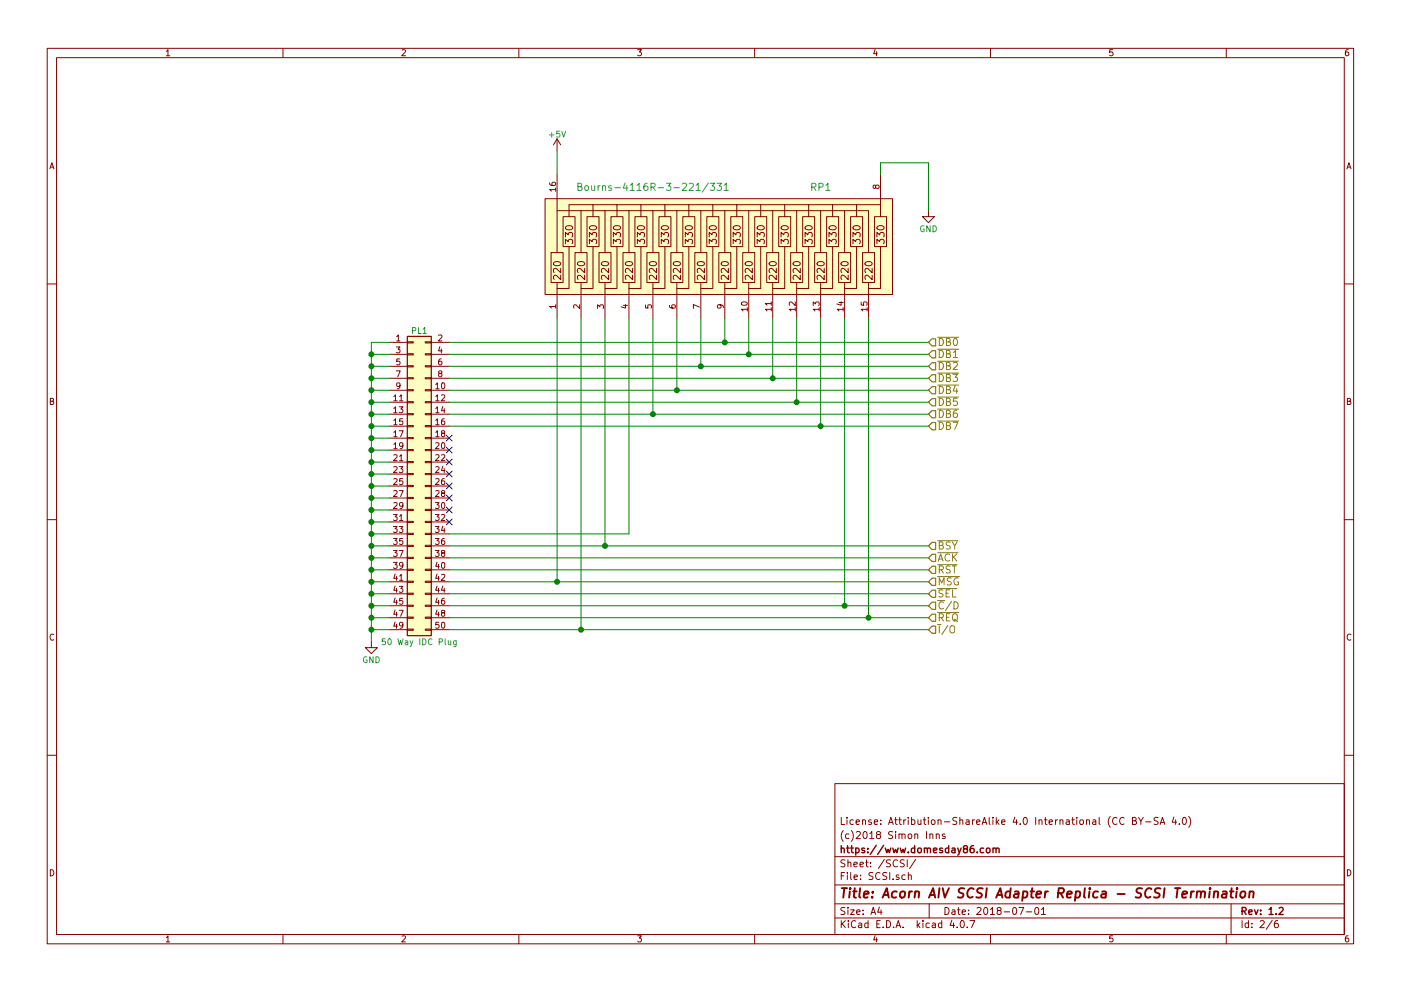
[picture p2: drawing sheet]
EESchema Schematic File Version 2
LIBS:power
LIBS:device
LIBS:switches
LIBS:relays
LIBS:motors
LIBS:transistors
LIBS:conn
LIBS:linear
LIBS:regul
LIBS:74xx
LIBS:cmos4000
LIBS:adc-dac
LIBS:memory
LIBS:xilinx
LIBS:microcontrollers
LIBS:dsp
LIBS:microchip
LIBS:analog_switches
LIBS:motorola
LIBS:texas
LIBS:intel
LIBS:audio
LIBS:interface
LIBS:digital-audio
LIBS:philips
LIBS:display
LIBS:cypress
LIBS:siliconi
LIBS:opto
LIBS:atmel
LIBS:contrib
LIBS:valves
LIBS:74xgxx
LIBS:ac-dc
LIBS:actel
LIBS:allegro
LIBS:Altera
LIBS:analog_devices
LIBS:battery_management
LIBS:bbd
LIBS:bosch
LIBS:brooktre
LIBS:cmos_ieee
LIBS:dc-dc
LIBS:diode
LIBS:elec-unifil
LIBS:ESD_Protection
LIBS:ftdi
LIBS:gennum
LIBS:graphic
LIBS:graphic_symbols
LIBS:hc11
LIBS:infineon
LIBS:intersil
LIBS:ir
LIBS:Lattice
LIBS:leds
LIBS:LEM
LIBS:logic_programmable
LIBS:logo
LIBS:maxim
LIBS:mechanical
LIBS:microchip_dspic33dsc
LIBS:microchip_pic10mcu
LIBS:microchip_pic12mcu
LIBS:microchip_pic16mcu
LIBS:microchip_pic18mcu
LIBS:microchip_pic24mcu
LIBS:microchip_pic32mcu
LIBS:modules
LIBS:motor_drivers
LIBS:msp430
LIBS:nordicsemi
LIBS:nxp
LIBS:nxp_armmcu
LIBS:onsemi
LIBS:Oscillators
LIBS:Power_Management
LIBS:powerint
LIBS:pspice
LIBS:references
LIBS:rfcom
LIBS:RFSolutions
LIBS:sensors
LIBS:silabs
LIBS:stm8
LIBS:stm32
LIBS:supertex
LIBS:transf
LIBS:triac_thyristor
LIBS:ttl_ieee
LIBS:video
LIBS:wiznet
LIBS:Worldsemi
LIBS:Xicor
LIBS:zetex
LIBS:Zilog
LIBS:AIV SCSI Library
LIBS:Acorn AIV SCSI Adapter-cache
EELAYER 25 0
EELAYER END
$Descr A4 11693 8268
encoding utf-8
Sheet 2 6
Title "Acorn AIV SCSI Adapter Replica - SCSI Termination"
Date "2018-07-01"
Rev "1.2"
Comp "https://www.domesday86.com"
Comment1 "(c)2018 Simon Inns"
Comment2 "License: Attribution-ShareAlike 4.0 International (CC BY-SA 4.0)"
Comment3 ""
Comment4 ""
$EndDescr
$Comp
L Bourns-4116R-3-221/331 RP1
U 1 1
P 6050 2050
F 0 "RP1" H 6850 2550 60  0000 C CNN
F 1 "Bourns-4116R-3-221/331" H 5450 2550 60  0000 C CNN
F 2 "Housings_DIP:DIP-16_W7.62mm" H 4450 2200 60  0001 C CNN
F 3 "" H 4450 2200 60  0001 C CNN
	1    6050 2050
	1    0    0    -1  
$EndComp
$Comp
L Conn_02x25_Odd_Even PL1
U 1 1
P 3450 4050
F 0 "PL1" H 3500 5350 50  0000 C CNN
F 1 "50 Way IDC Plug" H 3500 2750 50  0000 C CNN
F 2 "Connectors_Multicomp:Multicomp_MC9A12-5034_2x25x2.54mm_Straight" H 3450 4050 50  0001 C CNN
F 3 "" H 3450 4050 50  0001 C CNN
	1    3450 4050
	1    0    0    -1  
$EndComp
$Comp
L GND #PWR03
U 1 1
P 3100 5350
F 0 "#PWR03" H 3100 5100 50  0001 C CNN
F 1 "GND" H 3100 5200 50  0000 C CNN
F 2 "" H 3100 5350 50  0001 C CNN
F 3 "" H 3100 5350 50  0001 C CNN
	1    3100 5350
	1    0    0    -1  
$EndComp
Wire Wire Line
	3250 2850 3100 2850
Wire Wire Line
	3100 2850 3100 5350
Wire Wire Line
	3250 2950 3100 2950
Connection ~ 3100 2950
Connection ~ 3100 3050
Wire Wire Line
	3250 3050 3100 3050
Wire Wire Line
	3250 3150 3100 3150
Wire Wire Line
	3250 3250 3100 3250
Wire Wire Line
	3250 3350 3100 3350
Wire Wire Line
	3250 3450 3100 3450
Wire Wire Line
	3250 3550 3100 3550
Wire Wire Line
	3250 3650 3100 3650
Wire Wire Line
	3250 3750 3100 3750
Wire Wire Line
	3250 3850 3100 3850
Wire Wire Line
	3250 3950 3100 3950
Wire Wire Line
	3250 4050 3100 4050
Wire Wire Line
	3250 4150 3100 4150
Wire Wire Line
	3250 4250 3100 4250
Wire Wire Line
	3250 4350 3100 4350
Wire Wire Line
	3250 4450 3100 4450
Wire Wire Line
	3250 4550 3100 4550
Wire Wire Line
	3250 4650 3100 4650
Wire Wire Line
	3250 4750 3100 4750
Wire Wire Line
	3250 4850 3100 4850
Wire Wire Line
	3250 4950 3100 4950
Wire Wire Line
	3250 5050 3100 5050
Wire Wire Line
	3250 5150 3100 5150
Wire Wire Line
	3250 5250 3100 5250
Connection ~ 3100 3150
Connection ~ 3100 3250
Connection ~ 3100 3350
Connection ~ 3100 3450
Connection ~ 3100 3550
Connection ~ 3100 3650
Connection ~ 3100 3750
Connection ~ 3100 3850
Connection ~ 3100 3950
Connection ~ 3100 4050
Connection ~ 3100 4150
Connection ~ 3100 4250
Connection ~ 3100 4350
Connection ~ 3100 4450
Connection ~ 3100 4550
Connection ~ 3100 4650
Connection ~ 3100 4750
Connection ~ 3100 4850
Connection ~ 3100 4950
Connection ~ 3100 5050
Connection ~ 3100 5150
Connection ~ 3100 5250
$Comp
L GND #PWR04
U 1 1
P 7750 1750
F 0 "#PWR04" H 7750 1500 50  0001 C CNN
F 1 "GND" H 7750 1600 50  0000 C CNN
F 2 "" H 7750 1750 50  0001 C CNN
F 3 "" H 7750 1750 50  0001 C CNN
	1    7750 1750
	1    0    0    -1  
$EndComp
$Comp
L +5V #PWR05
U 1 1
P 4650 1250
F 0 "#PWR05" H 4650 1100 50  0001 C CNN
F 1 "+5V" H 4650 1390 50  0000 C CNN
F 2 "" H 4650 1250 50  0001 C CNN
F 3 "" H 4650 1250 50  0001 C CNN
	1    4650 1250
	1    0    0    -1  
$EndComp
Wire Wire Line
	7350 1450 7350 1350
Wire Wire Line
	7350 1350 7750 1350
Wire Wire Line
	7750 1350 7750 1750
Wire Wire Line
	4650 1450 4650 1250
Wire Wire Line
	3750 2850 7750 2850
Wire Wire Line
	3750 2950 7750 2950
Wire Wire Line
	3750 3050 7750 3050
Wire Wire Line
	3750 3150 7750 3150
Wire Wire Line
	3750 3250 7750 3250
Wire Wire Line
	3750 3350 7750 3350
Wire Wire Line
	3750 3450 7750 3450
Wire Wire Line
	3750 3550 7750 3550
Wire Wire Line
	3750 4550 7750 4550
Wire Wire Line
	3750 5050 7750 5050
Wire Wire Line
	3750 5150 7750 5150
Wire Wire Line
	3750 5250 7750 5250
Wire Wire Line
	6850 2650 6850 3550
Connection ~ 6850 3550
Wire Wire Line
	5450 2650 5450 3450
Connection ~ 5450 3450
Wire Wire Line
	6650 2650 6650 3350
Connection ~ 6650 3350
Wire Wire Line
	5650 2650 5650 3250
Connection ~ 5650 3250
Wire Wire Line
	6450 2650 6450 3150
Connection ~ 6450 3150
Wire Wire Line
	5850 2650 5850 3050
Connection ~ 5850 3050
Wire Wire Line
	6250 2650 6250 2950
Connection ~ 6250 2950
Wire Wire Line
	6050 2650 6050 2850
Connection ~ 6050 2850
Wire Wire Line
	5250 2650 5250 4450
Wire Wire Line
	5050 2650 5050 4550
Connection ~ 5050 4550
Wire Wire Line
	7050 2650 7050 5050
Connection ~ 7050 5050
Wire Wire Line
	7250 2650 7250 5150
Connection ~ 7250 5150
Wire Wire Line
	3750 4850 7750 4850
Wire Wire Line
	4650 2650 4650 4850
Connection ~ 4650 4850
Wire Wire Line
	4850 2650 4850 5250
Connection ~ 4850 5250
NoConn ~ 3750 3650
NoConn ~ 3750 3750
NoConn ~ 3750 3850
NoConn ~ 3750 3950
NoConn ~ 3750 4050
NoConn ~ 3750 4150
NoConn ~ 3750 4250
NoConn ~ 3750 4350
Wire Wire Line
	3750 4650 7750 4650
Wire Wire Line
	3750 4750 7750 4750
Wire Wire Line
	3750 4950 7750 4950
Text HLabel 7750 2850 2    60   Input ~ 0
~DB0
Text HLabel 7750 2950 2    60   Input ~ 0
~DB1
Text HLabel 7750 3050 2    60   Input ~ 0
~DB2
Text HLabel 7750 3150 2    60   Input ~ 0
~DB3
Text HLabel 7750 3250 2    60   Input ~ 0
~DB4
Text HLabel 7750 3350 2    60   Input ~ 0
~DB5
Text HLabel 7750 3450 2    60   Input ~ 0
~DB6
Text HLabel 7750 3550 2    60   Input ~ 0
~DB7
Wire Wire Line
	5250 4450 3750 4450
Text HLabel 7750 4550 2    60   Input ~ 0
~BSY
Text HLabel 7750 4650 2    60   Input ~ 0
~ACK
Text HLabel 7750 4750 2    60   Input ~ 0
~RST
Text HLabel 7750 4850 2    60   Input ~ 0
~MSG
Text HLabel 7750 4950 2    60   Input ~ 0
~SEL
Text HLabel 7750 5050 2    60   Input ~ 0
~C~/D
Text HLabel 7750 5150 2    60   Input ~ 0
~REQ
Text HLabel 7750 5250 2    60   Input ~ 0
~I~/O
$EndSCHEMATC
